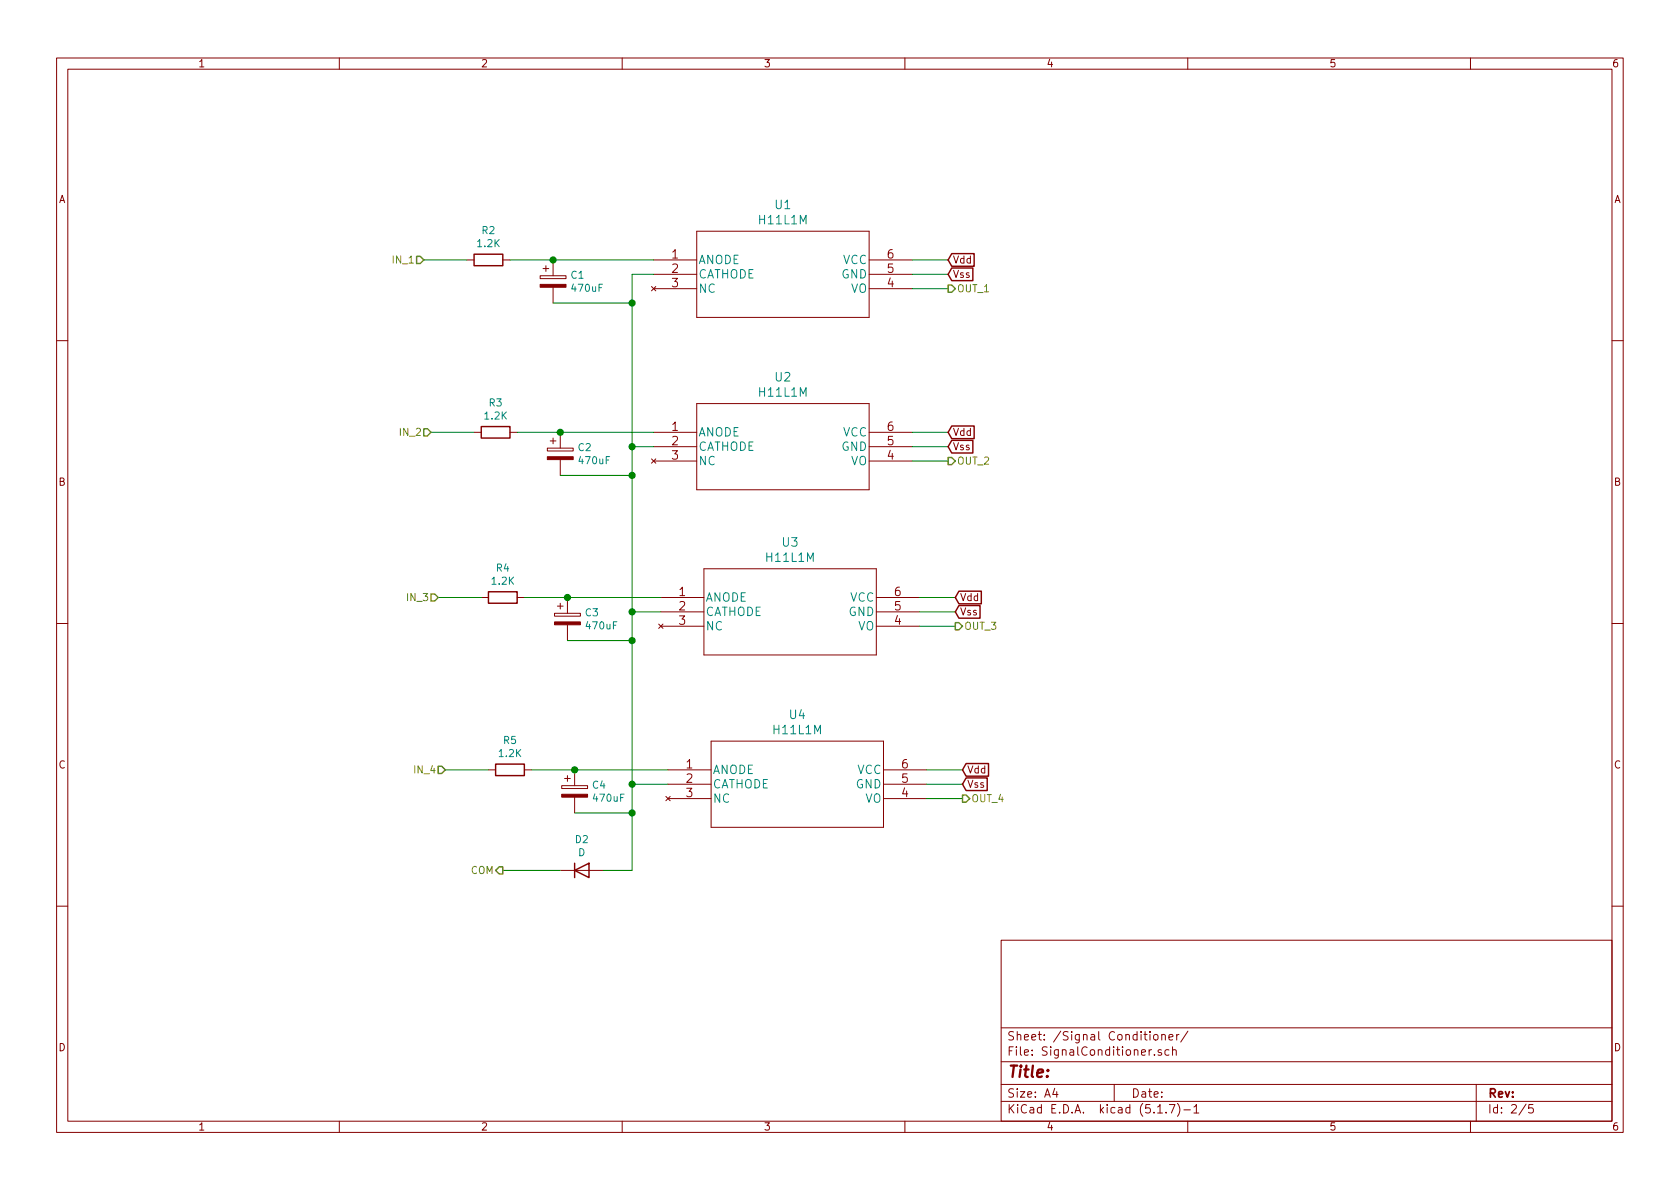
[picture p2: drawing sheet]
<svg xmlns="http://www.w3.org/2000/svg" width="297mm" height="210mm" viewBox="0 0 297 210" stroke-linecap="round" stroke-linejoin="round" font-family="sans-serif">
<g fill="none" stroke="#840000" stroke-width=".18">
<path d="M10 10.3h277v189.9h-277zM12 12.2h273v186.1h-273zM60 10.3v1.9M110 10.3v1.9M160 10.3v1.9M210 10.3v1.9M260 10.3v1.9M82.5 46h1.3M88.9 46h1.3M95.5 48.8h4.6v.5h-4.6zM96 47.5h1M96.5 47v1"/>
<path d="M97.8 46v2.8M97.8 50.8v2.8M115.2 50.7l.8 .7M115.6 46h7.6M115.6 48.5h7.6M115.6 51h7.6M116 50.7l-.8 .7M123.2 40.9h30.5v15.2h-30.5zM153.7 46h7.6M153.7 48.5h7.6M153.7 51h7.6M10 60.2h2"/>
<path d="M83.8 76.4h1.3M90.2 76.4h1.2M96.8 79.2h4.5v.6h-4.5zM97.3 78h1M97.8 77.5v1M99.1 76.4v2.8M115.6 76.4h7.6M115.6 79h7.6M123.2 71.4h30.5v15.2h-30.5zM153.7 76.4h7.6M153.7 79h7.6M285 60.2h2"/>
<path d="M99.1 81.3v2.8M115.2 81.1l.8 .8M115.6 81.5h7.6M116 81.1l-.8 .8M153.7 81.5h7.6M10 110.3h2M85.1 105.7h1.3M91.4 105.7h1.3M98 108.5h4.6v.5h-4.6zM98.6 107.2h1M99.1 106.7v1M100.3 105.7v2.8"/>
<path d="M100.3 110.5v2.8M116.5 110.4l.7 .7M116.8 105.7h7.7M116.8 108.2h7.7M116.8 110.7h7.7M117.2 110.4l-.7 .7M124.5 100.6h30.4v15.2h-30.4zM154.9 105.7h7.7M154.9 108.2h7.7M154.9 110.7h7.7M285 110.3h2M86.4 136.1h1.2"/>
<path d="M92.7 136.1h1.3M99.3 138.9h4.6v.5h-4.6zM99.8 137.7h1M100.3 137.2v1M101.6 136.1v2.8M118.1 136.1h7.6M118.1 138.7h7.6M125.7 131.1h30.5v15.2h-30.5zM156.2 136.1h7.6M156.2 138.7h7.6M99.1 153.9h7.6M101.6 141v2.8"/>
<path d="M117.7 140.8l.8 .8M118.1 141.2h7.6M118.5 140.8l-.8 .8M156.2 141.2h7.6M10 160.2h2M177 166.3h108v32h-108zM285 160.2h2M60 198.3v1.9M110 198.3v1.9M160 198.3v1.9M177 194.8h108M177 191.8h108"/>
<path d="M177 187.8h108M177 181.8h108M186.5 192.5l-.4 1h1M186.8 193v1M197 191.8v3M203.6 185.6l-.4 .3M204 183.1l.3-.2 .4 .2v.5l-.1 .2-.3 .1-.3-.1zM204.1 186.5v.1M204.7 196.8h.8M205.3 185.7a.37 .37 0 0 0-.6 .1l.1 .2 .5 .2 .1 .1-.2 .3-.5-.1M205.4 183.1l.1-.1a.37 .37 0 0 1 .5 .1v.8M205.4 182.9v1"/>
<path d="M206.2 196.7v.1M206.7 185.7l-.5-.1-.2 .3v.6l.2 .1 .5-.1M206.7 183.4l.7-.1-.1-.3-.4-.1-.2 .2 .1 .7h.5M206.8 195.3h.9l-.6 1.5M207.3 185.7h.1a.37 .37 0 0 1 .6 .1v.8M207.3 185.1v1.5M208.1 182.9v1M208.2 195.1a1.71 1.71 0 0 1 0 2.3M208.5 182.9l-.4 .2v.1M209.3 196.3h1.2M210 198.3v1.9M210 182.3l-1.2 2"/>
<path d="M211.1 195.8l.4-.5v1.5M211.1 196.8h.9M260 198.3v1.9M261 191.8v6.5M269.8 195.2l-1.2 2M271 195.3h-.7v.7l.2-.1 .5 .1 .1 .2-.1 .5-.2 .1-.5-.1"/>
</g>
<g fill="none" stroke="#840000" stroke-width=".25">
<path d="M83.8 45h5.1v2h-5.1zM168.3 44.9h3.9v2.2h-3.9l-.7-1.1zM168.3 47.4h3.7v2.2h-3.7l-.7-1.1zM85.1 75.4h5.1v2.1h-5.1zM168.3 75.3h3.9v2.3h-3.9l-.7-1.2zM168.3 77.9h3.7v2.2h-3.7l-.7-1.1zM86.4 104.6h5v2.1h-5zM169.5 104.5h4v2.3h-4l-.6-1.1zM169.5 107.1h3.8v2.2h-3.8l-.6-1.1zM87.6 135.1h5.1v2.1h-5.1zM170.8 137.6h3.7v2.2h-3.7l-.6-1.1zM170.8 135h4v2.3h-4l-.6-1.2z"/>
<path d="M101.6 153.9l2.5-1.3v2.6zM101.6 152.6v2.6"/>
</g>
<g fill="#840000" stroke="#840000" stroke-width=".18">
<path d="M99.3 140.5h4.6v.5h-4.6z"/>
<path d="M98 110h4.6v.5h-4.6z"/>
<path d="M96.8 80.8h4.5v.5h-4.5z"/>
<path d="M95.5 50.3h4.6v.5h-4.6z"/>
</g>
<g fill="none" stroke="#008400" stroke-width=".18">
<path d="M74.9 46h7.6M90.2 46h25.4M97.8 53.6h14M115.6 48.5h-3.8v105.4h-5.1M161.3 46h6.3M161.3 48.5h6.3M161.3 51h6.3M76.2 76.4h7.6M91.4 76.4h24.2M111.8 79h3.8M161.3 79h6.3M161.3 76.4h6.3"/>
<path d="M99.1 84.1h12.7M161.3 81.5h6.3M77.5 105.7h7.6M92.7 105.7h24.1M100.3 113.3h11.5M111.8 108.2h5M162.6 105.7h6.3M162.6 108.2h6.3M162.6 110.7h6.3M78.7 136.1h7.7M94 136.1h24.1M111.8 138.7h6.3"/>
<path d="M163.8 136.1h6.4M163.8 138.7h6.4M88.9 153.9h10.2M101.6 143.8h10.2M163.8 141.2h6.4"/>
</g>
<path d="M73.7 45.3h.6l.6 .7-.6 .6h-.6zM167.6 50.4h.7l.6 .6-.6 .7h-.7zM74.9 75.8h.7l.6 .6-.6 .7h-.7zM167.6 80.9h.7l.6 .6-.6 .7h-.7zM76.2 105h.6l.7 .7-.7 .6h-.6zM168.9 110.1h.6l.7 .6-.7 .7h-.6zM77.5 135.5h.6l.6 .6-.6 .7h-.6zM88.3 153.3h.6v1.3h-.6l-.7-.7zM170.2 140.6h.6l.6 .6-.6 .7h-.6z" fill="none" stroke="#848400" stroke-width=".25"/>
<g fill="#008400" stroke="#008400" stroke-width=".25">
<circle cx="100.3" cy="105.7" r=".51"/>
<circle cx="111.8" cy="113.3" r=".51"/>
<circle cx="99.1" cy="76.4" r=".51"/>
<circle cx="101.6" cy="136.1" r=".51"/>
<circle cx="111.8" cy="84.1" r=".51"/>
<circle cx="111.8" cy="53.6" r=".51"/>
<circle cx="111.8" cy="138.7" r=".51"/>
<circle cx="111.8" cy="79" r=".51"/>
<circle cx="111.8" cy="143.8" r=".51"/>
<circle cx="97.8" cy="46" r=".51"/>
<circle cx="111.8" cy="108.2" r=".51"/>
</g>
<text font-size="2.8" fill="#840000" x="178" y="190.5">Title:</text>
<g font-size="2.1" fill="#008484">
<text x="134.4" y="39.7">H11L1M</text>
<text x="137.1" y="37">U1</text>
<text x="123.4" y="46.7">ANODE</text>
<text x="149" y="46.7">VCC</text>
<text x="123.4" y="49.2">CATHODE</text>
<text x="123.4" y="51.8">NC</text>
<text x="148.8" y="49.2">GND</text>
<text x="150.4" y="51.8">VO</text>
<text x="134.4" y="70.1">H11L1M</text>
<text x="137.1" y="67.5">U2</text>
<text x="123.4" y="77.2">ANODE</text>
<text x="149" y="77.2">VCC</text>
<text x="123.4" y="79.7">CATHODE</text>
<text x="123.4" y="82.3">NC</text>
<text x="148.8" y="79.7">GND</text>
<text x="150.4" y="82.3">VO</text>
<text x="135.6" y="99.4">H11L1M</text>
<text x="138.4" y="96.7">U3</text>
<text x="124.7" y="106.4">ANODE</text>
<text x="150.3" y="106.4">VCC</text>
<text x="124.7" y="108.9">CATHODE</text>
<text x="124.7" y="111.5">NC</text>
<text x="150" y="108.9">GND</text>
<text x="151.7" y="111.5">VO</text>
<text x="136.9" y="129.8">H11L1M</text>
<text x="139.6" y="127.1">U4</text>
<text x="126" y="136.9">ANODE</text>
<text x="151.6" y="136.9">VCC</text>
<text x="126" y="139.4">CATHODE</text>
<text x="126" y="142">NC</text>
<text x="151.3" y="139.4">GND</text>
<text x="152.9" y="142">VO</text>
</g>
<g font-size="2.1" fill="#840000">
<text x="118.8" y="45.7">1</text>
<text x="156.9" y="45.7">6</text>
<text x="118.8" y="48.3">2</text>
<text x="118.8" y="50.8">3</text>
<text x="156.9" y="50.8">4</text>
<text x="156.9" y="48.3">5</text>
<text x="118.8" y="76.2">1</text>
<text x="156.9" y="76.2">6</text>
<text x="118.8" y="78.7">2</text>
<text x="118.8" y="81.3">3</text>
<text x="156.9" y="81.3">4</text>
<text x="156.9" y="78.7">5</text>
<text x="120.1" y="105.4">1</text>
<text x="120.1" y="107.9">2</text>
<text x="158.2" y="107.9">5</text>
<text x="158.2" y="105.4">6</text>
<text x="120.1" y="110.5">3</text>
<text x="158.2" y="110.5">4</text>
<text x="121.3" y="135.9">1</text>
<text x="159.4" y="135.9">6</text>
<text x="121.3" y="138.4">2</text>
<text x="121.3" y="141">3</text>
<text x="159.4" y="141">4</text>
<text x="159.4" y="138.4">5</text>
<text x="178" y="184">Sheet: /Signal Conditioner/</text>
<text x="178" y="186.7">File: SignalConditioner.sch</text>
<text x="178" y="196.9">KiCad E.D.A. kicad (5.1.7)-1</text>
<text x="178" y="194.1">Size: A4</text>
<text x="200" y="194.1">Date:</text>
<text x="263" y="194.1">Rev:</text>
<text x="263" y="196.9">Id: 2/5</text>
</g>
<g font-size="1.8" fill="#840000">
<text x="35" y="11.9">1</text>
<text x="85" y="11.9">2</text>
<text x="135" y="11.9">3</text>
<text x="185" y="11.9">4</text>
<text x="235" y="11.9">5</text>
<text x="285" y="11.9">6</text>
<text x="10.4" y="35.9">A</text>
<text x="285.4" y="35.9">A</text>
<text x="168.4" y="46.6">Vdd</text>
<text x="168.4" y="49.1">Vss</text>
<text x="168.4" y="77.1">Vdd</text>
<text x="168.4" y="79.6">Vss</text>
<text x="10.4" y="85.9">B</text>
<text x="285.4" y="85.9">B</text>
<text x="169.7" y="106.3">Vdd</text>
<text x="169.7" y="108.8">Vss</text>
<text x="10.4" y="135.9">C</text>
<text x="171" y="136.8">Vdd</text>
<text x="285.4" y="135.9">C</text>
<text x="171" y="139.3">Vss</text>
<text x="10.4" y="185.9">D</text>
<text x="285.4" y="185.9">D</text>
<text x="35" y="199.9">1</text>
<text x="85" y="199.9">2</text>
<text x="135" y="199.9">3</text>
<text x="185" y="199.9">4</text>
<text x="235" y="199.9">5</text>
<text x="285" y="199.9">6</text>
</g>
<g font-size="1.8" fill="#008484">
<text x="85.2" y="41.4">R2</text>
<text x="84.5" y="43.7">1.2K</text>
<text x="101" y="49.3">C1</text>
<text x="101.2" y="51.6">470uF</text>
<text x="86.5" y="71.9">R3</text>
<text x="85.8" y="74.2">1.2K</text>
<text x="102.3" y="79.8">C2</text>
<text x="102.5" y="82.1">470uF</text>
<text x="87.8" y="101.1">R4</text>
<text x="87" y="103.4">1.2K</text>
<text x="103.5" y="109">C3</text>
<text x="103.8" y="111.3">470uF</text>
<text x="89.1" y="131.6">R5</text>
<text x="88.3" y="133.9">1.2K</text>
<text x="104.8" y="139.5">C4</text>
<text x="105.1" y="141.8">470uF</text>
<text x="101.8" y="149.1">D2</text>
<text x="102.2" y="151.4">D</text>
</g>
<g font-size="1.8" fill="#848400">
<text x="69.7" y="46.6">IN_1</text>
<text x="169.2" y="51.7">OUT_1</text>
<text x="70.9" y="77.1">IN_2</text>
<text x="169.2" y="82.2">OUT_2</text>
<text x="72.2" y="106.3">IN_3</text>
<text x="170.4" y="111.4">OUT_3</text>
<text x="73.5" y="136.8">IN_4</text>
<text x="171.7" y="141.9">OUT_4</text>
<text x="83.3" y="154.6">COM</text>
</g>
</svg>
